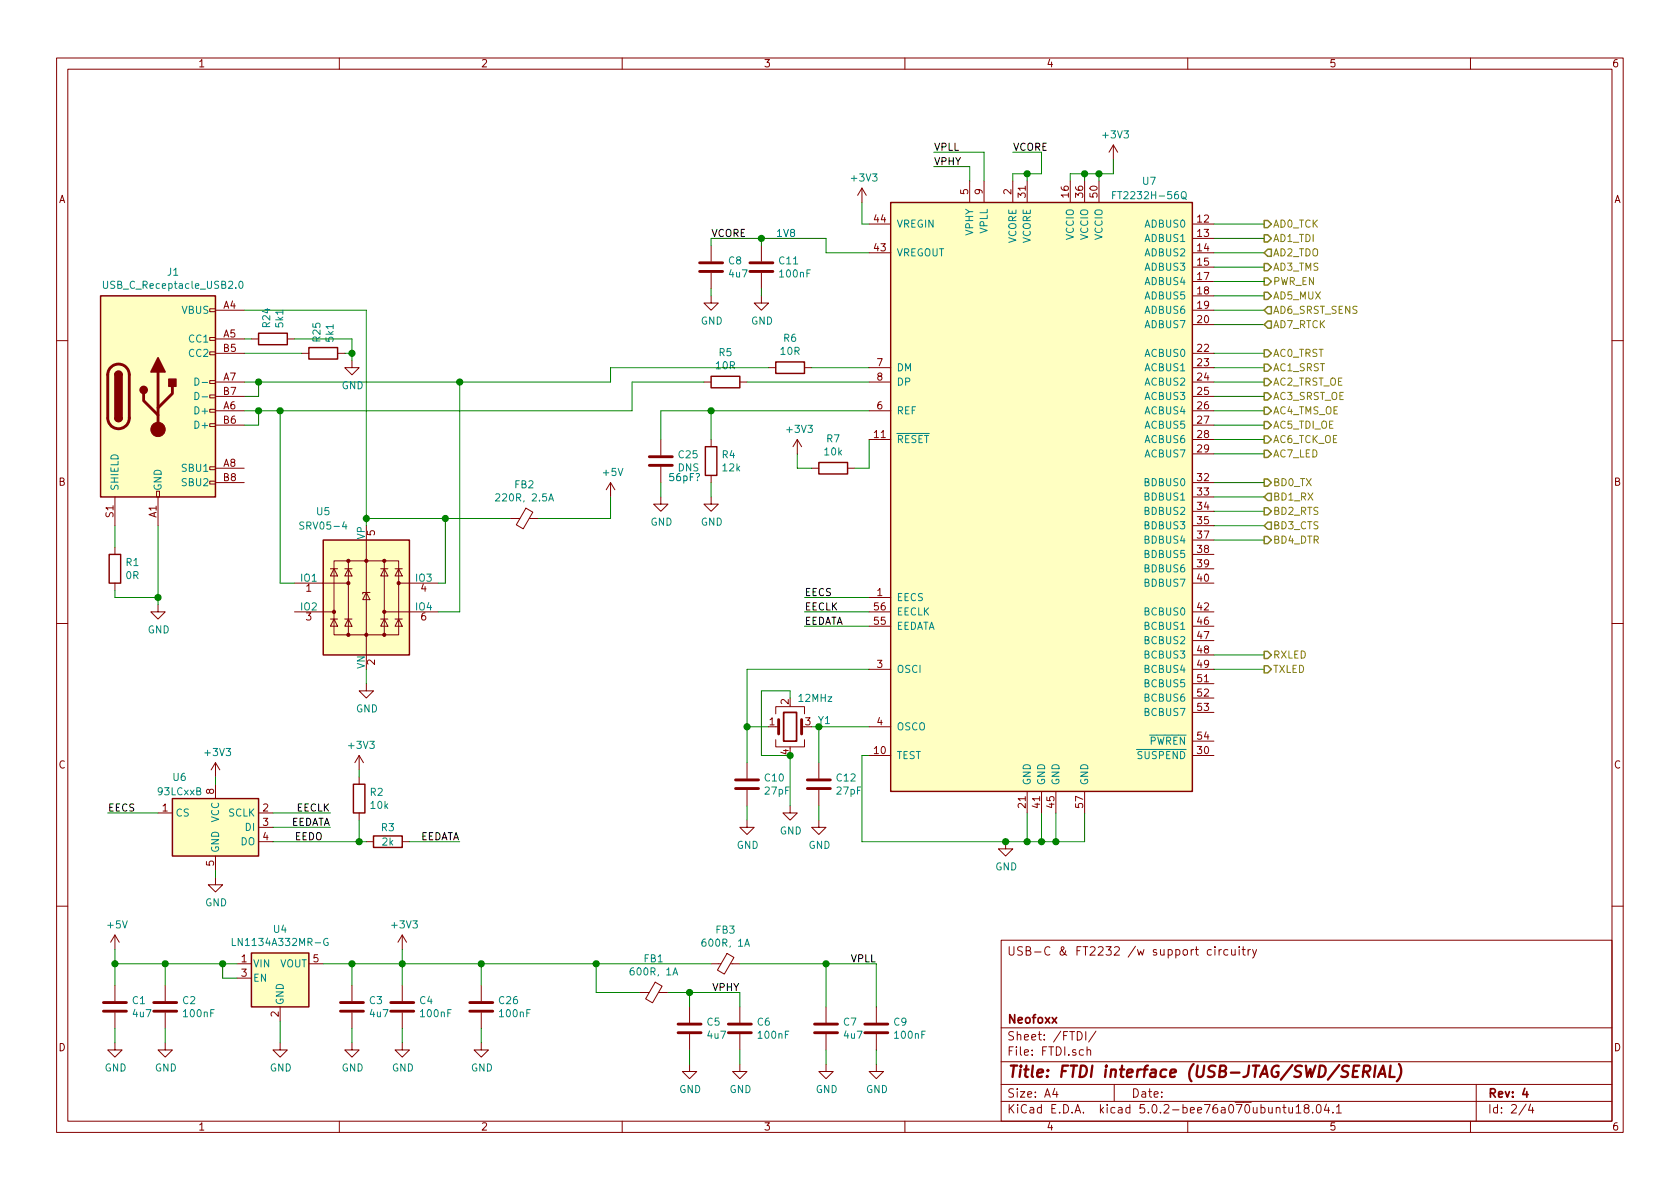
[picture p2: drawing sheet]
EESchema Schematic File Version 4
LIBS:JTAG-SWD-adapter-cache
EELAYER 26 0
EELAYER END
$Descr A4 11693 8268
encoding utf-8
Sheet 2 4
Title "FTDI interface (USB-JTAG/SWD/SERIAL)"
Date ""
Rev "4"
Comp "Neofoxx"
Comment1 ""
Comment2 ""
Comment3 ""
Comment4 "USB-C & FT2232 /w support circuitry"
$EndDescr
$Comp
L Device:R R1
U 1 1
P 800 3950
F 0 "R1" H 870 3996 50  0000 L CNN
F 1 "0R" H 870 3905 50  0000 L CNN
F 2 "Resistor_SMD:R_0603_1608Metric_Pad1.05x0.95mm_HandSolder" V 730 3950 50  0001 C CNN
F 3 "~" H 800 3950 50  0001 C CNN
	1    800  3950
	1    0    0    -1  
$EndComp
$Comp
L power:GND #PWR09
U 1 1
P 1100 4200
F 0 "#PWR09" H 1100 3950 50  0001 C CNN
F 1 "GND" H 1105 4027 50  0000 C CNN
F 2 "" H 1100 4200 50  0001 C CNN
F 3 "" H 1100 4200 50  0001 C CNN
	1    1100 4200
	1    0    0    -1  
$EndComp
Wire Wire Line
	1100 3650 1100 4150
Wire Wire Line
	800  4100 800  4150
Wire Wire Line
	800  4150 1100 4150
Connection ~ 1100 4150
Wire Wire Line
	1100 4150 1100 4200
Wire Wire Line
	800  3800 800  3650
Wire Wire Line
	1700 2850 1800 2850
Wire Wire Line
	1800 2850 1800 2950
Wire Wire Line
	1800 2950 1700 2950
Wire Wire Line
	1700 2750 1800 2750
Wire Wire Line
	1800 2750 1800 2650
Wire Wire Line
	1800 2650 1700 2650
$Comp
L Power_Protection:SRV05-4 U5
U 1 1
P 2550 4150
F 0 "U5" H 2250 4750 50  0000 C CNN
F 1 "SRV05-4" H 2250 4650 50  0000 C CNN
F 2 "Package_TO_SOT_SMD:SOT-23-6" H 3250 3700 50  0001 C CNN
F 3 "http://www.onsemi.com/pub/Collateral/SRV05-4-D.PDF" H 2550 4150 50  0001 C CNN
	1    2550 4150
	1    0    0    -1  
$EndComp
$Comp
L power:GND #PWR013
U 1 1
P 2550 4750
F 0 "#PWR013" H 2550 4500 50  0001 C CNN
F 1 "GND" H 2555 4577 50  0000 C CNN
F 2 "" H 2550 4750 50  0001 C CNN
F 3 "" H 2550 4750 50  0001 C CNN
	1    2550 4750
	1    0    0    -1  
$EndComp
Wire Wire Line
	2550 4750 2550 4650
Wire Wire Line
	1700 2150 2550 2150
Wire Wire Line
	2550 2150 2550 3600
Connection ~ 2550 3600
Wire Wire Line
	2550 3600 2550 3650
$Comp
L Device:Ferrite_Bead_Small FB2
U 1 1
P 3650 3600
F 0 "FB2" V 3413 3600 50  0000 C CNN
F 1 "220R, 2.5A" V 3504 3600 50  0000 C CNN
F 2 "Inductor_SMD:L_0603_1608Metric_Pad1.05x0.95mm_HandSolder" V 3580 3600 50  0001 C CNN
F 3 "~" H 3650 3600 50  0001 C CNN
	1    3650 3600
	0    1    1    0   
$EndComp
$Comp
L Device:C C1
U 1 1
P 800 7000
F 0 "C1" H 915 7046 50  0000 L CNN
F 1 "4u7" H 915 6955 50  0000 L CNN
F 2 "Capacitor_SMD:C_0805_2012Metric_Pad1.15x1.40mm_HandSolder" H 838 6850 50  0001 C CNN
F 3 "~" H 800 7000 50  0001 C CNN
	1    800  7000
	1    0    0    -1  
$EndComp
$Comp
L Device:C C2
U 1 1
P 1150 7000
F 0 "C2" H 1265 7046 50  0000 L CNN
F 1 "100nF" H 1265 6955 50  0000 L CNN
F 2 "Capacitor_SMD:C_0603_1608Metric_Pad1.05x0.95mm_HandSolder" H 1188 6850 50  0001 C CNN
F 3 "~" H 1150 7000 50  0001 C CNN
	1    1150 7000
	1    0    0    -1  
$EndComp
Wire Wire Line
	1150 6700 1150 6850
Wire Wire Line
	800  6850 800  6700
$Comp
L power:+5V #PWR025
U 1 1
P 4250 3450
F 0 "#PWR025" H 4250 3300 50  0001 C CNN
F 1 "+5V" H 4265 3623 50  0000 C CNN
F 2 "" H 4250 3450 50  0001 C CNN
F 3 "" H 4250 3450 50  0001 C CNN
	1    4250 3450
	1    0    0    -1  
$EndComp
Wire Wire Line
	4250 3600 4250 3450
$Comp
L power:GND #PWR08
U 1 1
P 800 7250
F 0 "#PWR08" H 800 7000 50  0001 C CNN
F 1 "GND" H 805 7077 50  0000 C CNN
F 2 "" H 800 7250 50  0001 C CNN
F 3 "" H 800 7250 50  0001 C CNN
	1    800  7250
	1    0    0    -1  
$EndComp
$Comp
L power:GND #PWR010
U 1 1
P 1150 7250
F 0 "#PWR010" H 1150 7000 50  0001 C CNN
F 1 "GND" H 1155 7077 50  0000 C CNN
F 2 "" H 1150 7250 50  0001 C CNN
F 3 "" H 1150 7250 50  0001 C CNN
	1    1150 7250
	1    0    0    -1  
$EndComp
Wire Wire Line
	1150 7150 1150 7250
Wire Wire Line
	800  7150 800  7250
$Comp
L Device:R R6
U 1 1
P 5500 2550
F 0 "R6" V 5293 2550 50  0000 C CNN
F 1 "10R" V 5384 2550 50  0000 C CNN
F 2 "Resistor_SMD:R_0603_1608Metric_Pad1.05x0.95mm_HandSolder" V 5430 2550 50  0001 C CNN
F 3 "~" H 5500 2550 50  0001 C CNN
	1    5500 2550
	0    1    1    0   
$EndComp
$Comp
L Device:R R5
U 1 1
P 5050 2650
F 0 "R5" V 4843 2650 50  0000 C CNN
F 1 "10R" V 4934 2650 50  0000 C CNN
F 2 "Resistor_SMD:R_0603_1608Metric_Pad1.05x0.95mm_HandSolder" V 4980 2650 50  0001 C CNN
F 3 "~" H 5050 2650 50  0001 C CNN
	1    5050 2650
	0    1    1    0   
$EndComp
Wire Wire Line
	6050 2550 5650 2550
Wire Wire Line
	6050 2650 5200 2650
Wire Wire Line
	1800 2650 3200 2650
Wire Wire Line
	4250 2650 4250 2550
Wire Wire Line
	4250 2550 5350 2550
Connection ~ 1800 2650
Wire Wire Line
	4400 2850 4400 2650
Wire Wire Line
	4400 2650 4900 2650
Connection ~ 1800 2850
Connection ~ 3200 2650
Wire Wire Line
	3200 2650 4250 2650
Wire Wire Line
	1800 2850 1950 2850
Wire Wire Line
	2050 4050 1950 4050
Wire Wire Line
	1950 4050 1950 2850
Connection ~ 1950 2850
Wire Wire Line
	1950 2850 4400 2850
$Comp
L Device:R R4
U 1 1
P 4950 3200
F 0 "R4" H 5020 3246 50  0000 L CNN
F 1 "12k" H 5020 3155 50  0000 L CNN
F 2 "Resistor_SMD:R_0603_1608Metric_Pad1.05x0.95mm_HandSolder" V 4880 3200 50  0001 C CNN
F 3 "~" H 4950 3200 50  0001 C CNN
	1    4950 3200
	1    0    0    -1  
$EndComp
Wire Wire Line
	6050 2850 4950 2850
Wire Wire Line
	4950 2850 4950 3050
$Comp
L power:GND #PWR032
U 1 1
P 4950 3450
F 0 "#PWR032" H 4950 3200 50  0001 C CNN
F 1 "GND" H 4955 3277 50  0000 C CNN
F 2 "" H 4950 3450 50  0001 C CNN
F 3 "" H 4950 3450 50  0001 C CNN
	1    4950 3450
	1    0    0    -1  
$EndComp
Wire Wire Line
	4950 3450 4950 3350
$Comp
L Device:R R7
U 1 1
P 5800 3250
F 0 "R7" V 5593 3250 50  0000 C CNN
F 1 "10k" V 5684 3250 50  0000 C CNN
F 2 "Resistor_SMD:R_0603_1608Metric_Pad1.05x0.95mm_HandSolder" V 5730 3250 50  0001 C CNN
F 3 "~" H 5800 3250 50  0001 C CNN
	1    5800 3250
	0    1    1    0   
$EndComp
$Comp
L power:+3V3 #PWR037
U 1 1
P 5550 3150
F 0 "#PWR037" H 5550 3000 50  0001 C CNN
F 1 "+3V3" H 5565 3323 50  0000 C CNN
F 2 "" H 5550 3150 50  0001 C CNN
F 3 "" H 5550 3150 50  0001 C CNN
	1    5550 3150
	1    0    0    -1  
$EndComp
Wire Wire Line
	5650 3250 5550 3250
Wire Wire Line
	5550 3250 5550 3150
Wire Wire Line
	6050 5050 5700 5050
Wire Wire Line
	6050 4650 5200 4650
Wire Wire Line
	5200 4650 5200 5050
Wire Wire Line
	5200 5050 5350 5050
$Comp
L power:GND #PWR043
U 1 1
P 7000 5850
F 0 "#PWR043" H 7000 5600 50  0001 C CNN
F 1 "GND" H 7005 5677 50  0000 C CNN
F 2 "" H 7000 5850 50  0001 C CNN
F 3 "" H 7000 5850 50  0001 C CNN
	1    7000 5850
	1    0    0    -1  
$EndComp
Wire Wire Line
	7550 5650 7550 5850
Connection ~ 7000 5850
Wire Wire Line
	7150 5650 7150 5850
Connection ~ 7150 5850
Wire Wire Line
	7250 5650 7250 5850
Connection ~ 7250 5850
Wire Wire Line
	7250 5850 7150 5850
Wire Wire Line
	7350 5650 7350 5850
Connection ~ 7350 5850
Wire Wire Line
	7350 5850 7250 5850
Wire Wire Line
	6050 5250 6000 5250
Wire Wire Line
	6000 5250 6000 5850
$Comp
L power:GND #PWR036
U 1 1
P 5500 5600
F 0 "#PWR036" H 5500 5350 50  0001 C CNN
F 1 "GND" H 5505 5427 50  0000 C CNN
F 2 "" H 5500 5600 50  0001 C CNN
F 3 "" H 5500 5600 50  0001 C CNN
	1    5500 5600
	1    0    0    -1  
$EndComp
Wire Wire Line
	5500 5600 5500 5250
$Comp
L Device:C C12
U 1 1
P 5700 5450
F 0 "C12" H 5815 5496 50  0000 L CNN
F 1 "27pF" H 5815 5405 50  0000 L CNN
F 2 "Capacitor_SMD:C_0603_1608Metric_Pad1.05x0.95mm_HandSolder" H 5738 5300 50  0001 C CNN
F 3 "~" H 5700 5450 50  0001 C CNN
	1    5700 5450
	1    0    0    -1  
$EndComp
$Comp
L Device:C C10
U 1 1
P 5200 5450
F 0 "C10" H 5315 5496 50  0000 L CNN
F 1 "27pF" H 5315 5405 50  0000 L CNN
F 2 "Capacitor_SMD:C_0603_1608Metric_Pad1.05x0.95mm_HandSolder" H 5238 5300 50  0001 C CNN
F 3 "~" H 5200 5450 50  0001 C CNN
	1    5200 5450
	1    0    0    -1  
$EndComp
Wire Wire Line
	5700 5300 5700 5050
Connection ~ 5700 5050
Wire Wire Line
	5700 5050 5650 5050
Wire Wire Line
	5200 5300 5200 5050
Connection ~ 5200 5050
$Comp
L power:GND #PWR034
U 1 1
P 5200 5700
F 0 "#PWR034" H 5200 5450 50  0001 C CNN
F 1 "GND" H 5205 5527 50  0000 C CNN
F 2 "" H 5200 5700 50  0001 C CNN
F 3 "" H 5200 5700 50  0001 C CNN
	1    5200 5700
	1    0    0    -1  
$EndComp
$Comp
L power:GND #PWR038
U 1 1
P 5700 5700
F 0 "#PWR038" H 5700 5450 50  0001 C CNN
F 1 "GND" H 5705 5527 50  0000 C CNN
F 2 "" H 5700 5700 50  0001 C CNN
F 3 "" H 5700 5700 50  0001 C CNN
	1    5700 5700
	1    0    0    -1  
$EndComp
Wire Wire Line
	5700 5700 5700 5600
Wire Wire Line
	5200 5700 5200 5600
$Comp
L Memory_EEPROM:93LCxxB U6
U 1 1
P 1500 5750
F 0 "U6" H 1250 6100 50  0000 C CNN
F 1 "93LCxxB" H 1250 6000 50  0000 C CNN
F 2 "Package_SO:SOIC-8_3.9x4.9mm_P1.27mm" H 1500 5750 50  0001 C CNN
F 3 "http://ww1.microchip.com/downloads/en/DeviceDoc/20001749K.pdf" H 1500 5750 50  0001 C CNN
	1    1500 5750
	1    0    0    -1  
$EndComp
$Comp
L Regulator_Linear:AP2112K-3.3 U4
U 1 1
P 1950 6800
F 0 "U4" H 1950 7142 50  0000 C CNN
F 1 "LN1134A332MR-G" H 1950 7051 50  0000 C CNN
F 2 "Package_TO_SOT_SMD:SOT-23-5" H 1950 7125 50  0001 C CNN
F 3 "https://www.diodes.com/assets/Datasheets/AP2112.pdf" H 1950 6900 50  0001 C CNN
	1    1950 6800
	1    0    0    -1  
$EndComp
Wire Wire Line
	5950 3250 6050 3250
Wire Wire Line
	6050 3250 6050 3050
$Comp
L power:+3V3 #PWR016
U 1 1
P 1500 5400
F 0 "#PWR016" H 1500 5250 50  0001 C CNN
F 1 "+3V3" H 1515 5573 50  0000 C CNN
F 2 "" H 1500 5400 50  0001 C CNN
F 3 "" H 1500 5400 50  0001 C CNN
	1    1500 5400
	1    0    0    -1  
$EndComp
Wire Wire Line
	1500 5450 1500 5400
$Comp
L power:GND #PWR017
U 1 1
P 1500 6100
F 0 "#PWR017" H 1500 5850 50  0001 C CNN
F 1 "GND" H 1505 5927 50  0000 C CNN
F 2 "" H 1500 6100 50  0001 C CNN
F 3 "" H 1500 6100 50  0001 C CNN
	1    1500 6100
	1    0    0    -1  
$EndComp
Wire Wire Line
	1500 6100 1500 6050
Wire Wire Line
	6050 4150 5600 4150
Wire Wire Line
	5600 4250 6050 4250
Wire Wire Line
	5600 4350 6050 4350
Text Label 5600 4150 0    50   ~ 0
EECS
Text Label 5600 4250 0    50   ~ 0
EECLK
Text Label 5600 4350 0    50   ~ 0
EEDATA
Wire Wire Line
	1100 5650 750  5650
Text Label 750  5650 0    50   ~ 0
EECS
Wire Wire Line
	1900 5650 2300 5650
Text Label 2300 5650 2    50   ~ 0
EECLK
Wire Wire Line
	1900 5750 2300 5750
Text Label 2300 5750 2    50   ~ 0
EEDATA
$Comp
L Device:R R2
U 1 1
P 2500 5550
F 0 "R2" H 2570 5596 50  0000 L CNN
F 1 "10k" H 2570 5505 50  0000 L CNN
F 2 "Resistor_SMD:R_0603_1608Metric_Pad1.05x0.95mm_HandSolder" V 2430 5550 50  0001 C CNN
F 3 "~" H 2500 5550 50  0001 C CNN
	1    2500 5550
	1    0    0    -1  
$EndComp
$Comp
L power:+3V3 #PWR019
U 1 1
P 2500 5350
F 0 "#PWR019" H 2500 5200 50  0001 C CNN
F 1 "+3V3" H 2515 5523 50  0000 C CNN
F 2 "" H 2500 5350 50  0001 C CNN
F 3 "" H 2500 5350 50  0001 C CNN
	1    2500 5350
	1    0    0    -1  
$EndComp
Wire Wire Line
	2500 5400 2500 5350
Wire Wire Line
	1900 5850 2500 5850
Wire Wire Line
	2500 5850 2500 5700
$Comp
L Device:R R3
U 1 1
P 2700 5850
F 0 "R3" V 2600 5850 50  0000 C CNN
F 1 "2k" V 2700 5850 50  0000 C CNN
F 2 "Resistor_SMD:R_0603_1608Metric_Pad1.05x0.95mm_HandSolder" V 2630 5850 50  0001 C CNN
F 3 "~" H 2700 5850 50  0001 C CNN
	1    2700 5850
	0    1    1    0   
$EndComp
Wire Wire Line
	2500 5850 2550 5850
Connection ~ 2500 5850
Text Label 3200 5850 2    50   ~ 0
EEDATA
Wire Wire Line
	2850 5850 3200 5850
Wire Wire Line
	3750 3600 4250 3600
Wire Wire Line
	1650 6800 1550 6800
Wire Wire Line
	1550 6800 1550 6700
Wire Wire Line
	1550 6700 1650 6700
Wire Wire Line
	1550 6700 1150 6700
Connection ~ 1550 6700
Wire Wire Line
	1150 6700 800  6700
Connection ~ 1150 6700
$Comp
L power:+5V #PWR07
U 1 1
P 800 6600
F 0 "#PWR07" H 800 6450 50  0001 C CNN
F 1 "+5V" H 815 6773 50  0000 C CNN
F 2 "" H 800 6600 50  0001 C CNN
F 3 "" H 800 6600 50  0001 C CNN
	1    800  6600
	1    0    0    -1  
$EndComp
Wire Wire Line
	800  6600 800  6700
Connection ~ 800  6700
$Comp
L power:GND #PWR011
U 1 1
P 1950 7250
F 0 "#PWR011" H 1950 7000 50  0001 C CNN
F 1 "GND" H 1955 7077 50  0000 C CNN
F 2 "" H 1950 7250 50  0001 C CNN
F 3 "" H 1950 7250 50  0001 C CNN
	1    1950 7250
	1    0    0    -1  
$EndComp
Wire Wire Line
	1950 7250 1950 7100
$Comp
L Device:C C3
U 1 1
P 2450 7000
F 0 "C3" H 2565 7046 50  0000 L CNN
F 1 "4u7" H 2565 6955 50  0000 L CNN
F 2 "Capacitor_SMD:C_0805_2012Metric_Pad1.15x1.40mm_HandSolder" H 2488 6850 50  0001 C CNN
F 3 "~" H 2450 7000 50  0001 C CNN
	1    2450 7000
	1    0    0    -1  
$EndComp
$Comp
L Device:C C4
U 1 1
P 2800 7000
F 0 "C4" H 2915 7046 50  0000 L CNN
F 1 "100nF" H 2915 6955 50  0000 L CNN
F 2 "Capacitor_SMD:C_0603_1608Metric_Pad1.05x0.95mm_HandSolder" H 2838 6850 50  0001 C CNN
F 3 "~" H 2800 7000 50  0001 C CNN
	1    2800 7000
	1    0    0    -1  
$EndComp
$Comp
L power:GND #PWR012
U 1 1
P 2450 7250
F 0 "#PWR012" H 2450 7000 50  0001 C CNN
F 1 "GND" H 2455 7077 50  0000 C CNN
F 2 "" H 2450 7250 50  0001 C CNN
F 3 "" H 2450 7250 50  0001 C CNN
	1    2450 7250
	1    0    0    -1  
$EndComp
$Comp
L power:GND #PWR015
U 1 1
P 2800 7250
F 0 "#PWR015" H 2800 7000 50  0001 C CNN
F 1 "GND" H 2805 7077 50  0000 C CNN
F 2 "" H 2800 7250 50  0001 C CNN
F 3 "" H 2800 7250 50  0001 C CNN
	1    2800 7250
	1    0    0    -1  
$EndComp
Wire Wire Line
	2800 7150 2800 7250
Wire Wire Line
	2450 7150 2450 7250
Wire Wire Line
	2250 6700 2450 6700
Wire Wire Line
	2450 6700 2450 6850
Wire Wire Line
	2450 6700 2800 6700
Wire Wire Line
	2800 6700 2800 6850
Connection ~ 2450 6700
$Comp
L power:+3V3 #PWR014
U 1 1
P 2800 6600
F 0 "#PWR014" H 2800 6450 50  0001 C CNN
F 1 "+3V3" H 2815 6773 50  0000 C CNN
F 2 "" H 2800 6600 50  0001 C CNN
F 3 "" H 2800 6600 50  0001 C CNN
	1    2800 6600
	1    0    0    -1  
$EndComp
Wire Wire Line
	2800 6700 2800 6600
Connection ~ 2800 6700
$Comp
L Device:Ferrite_Bead_Small FB1
U 1 1
P 4550 6900
F 0 "FB1" V 4313 6900 50  0000 C CNN
F 1 "600R, 1A" V 4404 6900 50  0000 C CNN
F 2 "Inductor_SMD:L_0603_1608Metric_Pad1.05x0.95mm_HandSolder" V 4480 6900 50  0001 C CNN
F 3 "~" H 4550 6900 50  0001 C CNN
	1    4550 6900
	0    1    1    0   
$EndComp
$Comp
L Device:Ferrite_Bead_Small FB3
U 1 1
P 5050 6700
F 0 "FB3" V 4813 6700 50  0000 C CNN
F 1 "600R, 1A" V 4904 6700 50  0000 C CNN
F 2 "Inductor_SMD:L_0603_1608Metric_Pad1.05x0.95mm_HandSolder" V 4980 6700 50  0001 C CNN
F 3 "~" H 5050 6700 50  0001 C CNN
	1    5050 6700
	0    1    1    0   
$EndComp
$Comp
L Device:C C5
U 1 1
P 4800 7150
F 0 "C5" H 4915 7196 50  0000 L CNN
F 1 "4u7" H 4915 7105 50  0000 L CNN
F 2 "Capacitor_SMD:C_0805_2012Metric_Pad1.15x1.40mm_HandSolder" H 4838 7000 50  0001 C CNN
F 3 "~" H 4800 7150 50  0001 C CNN
	1    4800 7150
	1    0    0    -1  
$EndComp
$Comp
L Device:C C6
U 1 1
P 5150 7150
F 0 "C6" H 5265 7196 50  0000 L CNN
F 1 "100nF" H 5265 7105 50  0000 L CNN
F 2 "Capacitor_SMD:C_0603_1608Metric_Pad1.05x0.95mm_HandSolder" H 5188 7000 50  0001 C CNN
F 3 "~" H 5150 7150 50  0001 C CNN
	1    5150 7150
	1    0    0    -1  
$EndComp
$Comp
L power:GND #PWR018
U 1 1
P 4800 7400
F 0 "#PWR018" H 4800 7150 50  0001 C CNN
F 1 "GND" H 4805 7227 50  0000 C CNN
F 2 "" H 4800 7400 50  0001 C CNN
F 3 "" H 4800 7400 50  0001 C CNN
	1    4800 7400
	1    0    0    -1  
$EndComp
$Comp
L power:GND #PWR020
U 1 1
P 5150 7400
F 0 "#PWR020" H 5150 7150 50  0001 C CNN
F 1 "GND" H 5155 7227 50  0000 C CNN
F 2 "" H 5150 7400 50  0001 C CNN
F 3 "" H 5150 7400 50  0001 C CNN
	1    5150 7400
	1    0    0    -1  
$EndComp
Wire Wire Line
	5150 7300 5150 7400
Wire Wire Line
	4800 7300 4800 7400
$Comp
L Device:C C7
U 1 1
P 5750 7150
F 0 "C7" H 5865 7196 50  0000 L CNN
F 1 "4u7" H 5865 7105 50  0000 L CNN
F 2 "Capacitor_SMD:C_0805_2012Metric_Pad1.15x1.40mm_HandSolder" H 5788 7000 50  0001 C CNN
F 3 "~" H 5750 7150 50  0001 C CNN
	1    5750 7150
	1    0    0    -1  
$EndComp
$Comp
L Device:C C9
U 1 1
P 6100 7150
F 0 "C9" H 6215 7196 50  0000 L CNN
F 1 "100nF" H 6215 7105 50  0000 L CNN
F 2 "Capacitor_SMD:C_0603_1608Metric_Pad1.05x0.95mm_HandSolder" H 6138 7000 50  0001 C CNN
F 3 "~" H 6100 7150 50  0001 C CNN
	1    6100 7150
	1    0    0    -1  
$EndComp
$Comp
L power:GND #PWR028
U 1 1
P 5750 7400
F 0 "#PWR028" H 5750 7150 50  0001 C CNN
F 1 "GND" H 5755 7227 50  0000 C CNN
F 2 "" H 5750 7400 50  0001 C CNN
F 3 "" H 5750 7400 50  0001 C CNN
	1    5750 7400
	1    0    0    -1  
$EndComp
$Comp
L power:GND #PWR033
U 1 1
P 6100 7400
F 0 "#PWR033" H 6100 7150 50  0001 C CNN
F 1 "GND" H 6105 7227 50  0000 C CNN
F 2 "" H 6100 7400 50  0001 C CNN
F 3 "" H 6100 7400 50  0001 C CNN
	1    6100 7400
	1    0    0    -1  
$EndComp
Wire Wire Line
	6100 7300 6100 7400
Wire Wire Line
	5750 7300 5750 7400
Wire Wire Line
	2800 6700 3350 6700
Wire Wire Line
	4150 6700 4150 6900
Wire Wire Line
	4150 6900 4450 6900
Connection ~ 4150 6700
Wire Wire Line
	4150 6700 4950 6700
Wire Wire Line
	4650 6900 4800 6900
Wire Wire Line
	5150 6900 5150 7000
Wire Wire Line
	4800 7000 4800 6900
Connection ~ 4800 6900
Wire Wire Line
	4800 6900 5150 6900
Wire Wire Line
	6100 6700 6100 7000
Wire Wire Line
	5150 6700 5750 6700
Wire Wire Line
	5750 6700 5750 7000
Connection ~ 5750 6700
Wire Wire Line
	5750 6700 6100 6700
Text Label 6100 6700 2    50   ~ 0
VPLL
Text Label 5150 6900 2    50   ~ 0
VPHY
$Comp
L power:+3V3 #PWR039
U 1 1
P 6000 1400
F 0 "#PWR039" H 6000 1250 50  0001 C CNN
F 1 "+3V3" H 6015 1573 50  0000 C CNN
F 2 "" H 6000 1400 50  0001 C CNN
F 3 "" H 6000 1400 50  0001 C CNN
	1    6000 1400
	1    0    0    -1  
$EndComp
Wire Wire Line
	6050 1550 6000 1550
Wire Wire Line
	6000 1550 6000 1400
$Comp
L Device:C C8
U 1 1
P 4950 1850
F 0 "C8" H 5065 1896 50  0000 L CNN
F 1 "4u7" H 5065 1805 50  0000 L CNN
F 2 "Capacitor_SMD:C_0805_2012Metric_Pad1.15x1.40mm_HandSolder" H 4988 1700 50  0001 C CNN
F 3 "~" H 4950 1850 50  0001 C CNN
	1    4950 1850
	1    0    0    -1  
$EndComp
$Comp
L Device:C C11
U 1 1
P 5300 1850
F 0 "C11" H 5415 1896 50  0000 L CNN
F 1 "100nF" H 5415 1805 50  0000 L CNN
F 2 "Capacitor_SMD:C_0603_1608Metric_Pad1.05x0.95mm_HandSolder" H 5338 1700 50  0001 C CNN
F 3 "~" H 5300 1850 50  0001 C CNN
	1    5300 1850
	1    0    0    -1  
$EndComp
$Comp
L power:GND #PWR029
U 1 1
P 4950 2050
F 0 "#PWR029" H 4950 1800 50  0001 C CNN
F 1 "GND" H 4955 1877 50  0000 C CNN
F 2 "" H 4950 2050 50  0001 C CNN
F 3 "" H 4950 2050 50  0001 C CNN
	1    4950 2050
	1    0    0    -1  
$EndComp
$Comp
L power:GND #PWR035
U 1 1
P 5300 2050
F 0 "#PWR035" H 5300 1800 50  0001 C CNN
F 1 "GND" H 5305 1877 50  0000 C CNN
F 2 "" H 5300 2050 50  0001 C CNN
F 3 "" H 5300 2050 50  0001 C CNN
	1    5300 2050
	1    0    0    -1  
$EndComp
Wire Wire Line
	5300 2000 5300 2050
Wire Wire Line
	4950 2000 4950 2050
Wire Wire Line
	5300 1650 5300 1700
Wire Wire Line
	4950 1650 4950 1700
Wire Wire Line
	6050 1750 5750 1750
Wire Wire Line
	5750 1750 5750 1650
Wire Wire Line
	5750 1650 5300 1650
Wire Wire Line
	5300 1650 4950 1650
Connection ~ 5300 1650
Text Label 4950 1650 0    50   ~ 0
VCORE
Wire Wire Line
	7050 1250 7050 1200
Wire Wire Line
	7050 1200 7150 1200
Wire Wire Line
	7150 1250 7150 1200
Connection ~ 7150 1200
Wire Wire Line
	7150 1200 7250 1200
Wire Wire Line
	7250 1200 7250 1050
Wire Wire Line
	7250 1050 7050 1050
Text Label 7050 1050 0    50   ~ 0
VCORE
$Comp
L power:+3V3 #PWR044
U 1 1
P 7750 1100
F 0 "#PWR044" H 7750 950 50  0001 C CNN
F 1 "+3V3" H 7765 1273 50  0000 C CNN
F 2 "" H 7750 1100 50  0001 C CNN
F 3 "" H 7750 1100 50  0001 C CNN
	1    7750 1100
	1    0    0    -1  
$EndComp
Wire Wire Line
	7450 1250 7450 1200
Wire Wire Line
	7450 1200 7550 1200
Wire Wire Line
	7750 1200 7750 1100
Wire Wire Line
	7650 1250 7650 1200
Connection ~ 7650 1200
Wire Wire Line
	7650 1200 7750 1200
Wire Wire Line
	7550 1250 7550 1200
Connection ~ 7550 1200
Wire Wire Line
	7550 1200 7650 1200
Wire Wire Line
	6750 1250 6750 1150
Wire Wire Line
	6750 1150 6500 1150
Wire Wire Line
	6850 1250 6850 1050
Wire Wire Line
	6850 1050 6500 1050
Text Label 6500 1050 0    50   ~ 0
VPLL
Text Label 6500 1150 0    50   ~ 0
VPHY
Text Notes 5400 1650 0    50   ~ 0
1V8
Wire Wire Line
	8450 1550 8800 1550
Wire Wire Line
	8450 1650 8800 1650
Wire Wire Line
	8450 1750 8800 1750
Wire Wire Line
	8450 1850 8800 1850
Wire Wire Line
	8450 2050 8800 2050
Wire Wire Line
	8450 2150 8800 2150
Wire Wire Line
	8450 2250 8800 2250
Wire Wire Line
	8450 2450 8800 2450
Wire Wire Line
	8450 2550 8800 2550
Wire Wire Line
	8450 2650 8800 2650
Wire Wire Line
	8450 2750 8800 2750
Wire Wire Line
	8450 2850 8800 2850
Wire Wire Line
	8450 2950 8800 2950
Wire Wire Line
	8450 3050 8800 3050
Wire Wire Line
	8450 3150 8800 3150
Text HLabel 8800 1550 2    50   Output ~ 0
AD0_TCK
Text HLabel 8800 1650 2    50   Output ~ 0
AD1_TDI
Text HLabel 8800 1750 2    50   Input ~ 0
AD2_TDO
Text HLabel 8800 1850 2    50   Output ~ 0
AD3_TMS
Text HLabel 8800 2050 2    50   Output ~ 0
AD5_MUX
Text HLabel 8800 2150 2    50   Input ~ 0
AD6_SRST_SENS
Text HLabel 8800 2250 2    50   Input ~ 0
AD7_RTCK
Text HLabel 8800 2450 2    50   Output ~ 0
AC0_TRST
Text HLabel 8800 2550 2    50   Output ~ 0
AC1_SRST
Text HLabel 8800 2650 2    50   Output ~ 0
AC2_TRST_OE
Text HLabel 8800 2750 2    50   Output ~ 0
AC3_SRST_OE
Text HLabel 8800 2850 2    50   Output ~ 0
AC4_TMS_OE
Text HLabel 8800 2950 2    50   Output ~ 0
AC5_TDI_OE
Text HLabel 8800 3050 2    50   Output ~ 0
AC6_TCK_OE
Text HLabel 8800 3150 2    50   Output ~ 0
AC7_LED
Wire Wire Line
	8450 3350 8800 3350
Wire Wire Line
	8450 3450 8800 3450
Wire Wire Line
	8450 3550 8800 3550
Wire Wire Line
	8450 3650 8800 3650
Wire Wire Line
	8450 3750 8800 3750
Text HLabel 8800 3350 2    50   Output ~ 0
BD0_TX
Text HLabel 8800 3450 2    50   Input ~ 0
BD1_RX
Text HLabel 8800 3550 2    50   Output ~ 0
BD2_RTS
Text HLabel 8800 3650 2    50   Input ~ 0
BD3_CTS
Text HLabel 8800 3750 2    50   Output ~ 0
BD4_DTR
Wire Wire Line
	2550 3600 3100 3600
$Comp
L KiCAD~library~symbols:FT2232H-56Q U7
U 1 1
P 7250 3450
F 0 "U7" H 8000 5650 50  0000 C CNN
F 1 "FT2232H-56Q" H 8000 5550 50  0000 C CNN
F 2 "Package_DFN_QFN:QFN-56-1EP_8x8mm_P0.5mm_EP5.6x5.6mm" H 7250 3450 50  0001 C CNN
F 3 "" H 7250 3450 50  0001 C CNN
	1    7250 3450
	1    0    0    -1  
$EndComp
Wire Wire Line
	6000 5850 7000 5850
Wire Wire Line
	7000 5850 7150 5850
Wire Wire Line
	7350 5850 7550 5850
Wire Wire Line
	3050 4250 3200 4250
Wire Wire Line
	3200 2650 3200 4250
$Comp
L Device:R R24
U 1 1
P 1900 2350
F 0 "R24" H 1970 2396 50  0000 L CNN
F 1 "5k1" H 1970 2305 50  0000 L CNN
F 2 "Resistor_SMD:R_0603_1608Metric_Pad1.05x0.95mm_HandSolder" V 1830 2350 50  0001 C CNN
F 3 "~" H 1900 2350 50  0001 C CNN
	1    1900 2350
	0    -1   -1   0   
$EndComp
$Comp
L Device:R R25
U 1 1
P 2250 2450
F 0 "R25" H 2320 2496 50  0000 L CNN
F 1 "5k1" H 2320 2405 50  0000 L CNN
F 2 "Resistor_SMD:R_0603_1608Metric_Pad1.05x0.95mm_HandSolder" V 2180 2450 50  0001 C CNN
F 3 "~" H 2250 2450 50  0001 C CNN
	1    2250 2450
	0    -1   -1   0   
$EndComp
$Comp
L power:GND #PWR0103
U 1 1
P 2450 2500
F 0 "#PWR0103" H 2450 2250 50  0001 C CNN
F 1 "GND" H 2455 2327 50  0000 C CNN
F 2 "" H 2450 2500 50  0001 C CNN
F 3 "" H 2450 2500 50  0001 C CNN
	1    2450 2500
	1    0    0    -1  
$EndComp
Wire Wire Line
	2400 2450 2450 2450
Wire Wire Line
	2450 2450 2450 2500
Wire Wire Line
	1700 2450 2100 2450
Wire Wire Line
	2050 2350 2450 2350
Wire Wire Line
	2450 2350 2450 2450
Connection ~ 2450 2450
Wire Wire Line
	1700 2350 1750 2350
$Comp
L Device:Crystal_GND24 Y1
U 1 1
P 5500 5050
F 0 "Y1" H 5691 5096 50  0000 L CNN
F 1 "12MHz" H 5550 5250 50  0000 L CNN
F 2 "Crystal:Crystal_SMD_3225-4Pin_3.2x2.5mm_HandSoldering" H 5500 5050 50  0001 C CNN
F 3 "~" H 5500 5050 50  0001 C CNN
	1    5500 5050
	1    0    0    -1  
$EndComp
Wire Wire Line
	5500 4850 5500 4800
Wire Wire Line
	5500 4800 5300 4800
Wire Wire Line
	5300 4800 5300 5250
Wire Wire Line
	5300 5250 5500 5250
Connection ~ 5500 5250
$Comp
L Device:C C25
U 1 1
P 4600 3200
F 0 "C25" H 4715 3246 50  0000 L CNN
F 1 "DNS" H 4715 3155 50  0000 L CNN
F 2 "Capacitor_SMD:C_0603_1608Metric_Pad1.05x0.95mm_HandSolder" H 4638 3050 50  0001 C CNN
F 3 "~" H 4600 3200 50  0001 C CNN
	1    4600 3200
	1    0    0    -1  
$EndComp
$Comp
L power:GND #PWR0104
U 1 1
P 4600 3450
F 0 "#PWR0104" H 4600 3200 50  0001 C CNN
F 1 "GND" H 4605 3277 50  0000 C CNN
F 2 "" H 4600 3450 50  0001 C CNN
F 3 "" H 4600 3450 50  0001 C CNN
	1    4600 3450
	1    0    0    -1  
$EndComp
Wire Wire Line
	4600 3450 4600 3350
Wire Wire Line
	4600 2850 4950 2850
Wire Wire Line
	4600 2850 4600 3050
Connection ~ 4950 2850
Text Notes 4650 3350 0    50   ~ 0
56pF?
$Comp
L Device:C C26
U 1 1
P 3350 7000
F 0 "C26" H 3465 7046 50  0000 L CNN
F 1 "100nF" H 3465 6955 50  0000 L CNN
F 2 "Capacitor_SMD:C_0603_1608Metric_Pad1.05x0.95mm_HandSolder" H 3388 6850 50  0001 C CNN
F 3 "~" H 3350 7000 50  0001 C CNN
	1    3350 7000
	1    0    0    -1  
$EndComp
$Comp
L power:GND #PWR0105
U 1 1
P 3350 7250
F 0 "#PWR0105" H 3350 7000 50  0001 C CNN
F 1 "GND" H 3355 7077 50  0000 C CNN
F 2 "" H 3350 7250 50  0001 C CNN
F 3 "" H 3350 7250 50  0001 C CNN
	1    3350 7250
	1    0    0    -1  
$EndComp
Wire Wire Line
	3350 7250 3350 7150
Wire Wire Line
	3350 6850 3350 6700
Connection ~ 3350 6700
Wire Wire Line
	3350 6700 4150 6700
Text Label 2050 5850 0    50   ~ 0
EEDO
Text HLabel 8800 1950 2    50   Output ~ 0
PWR_EN
$Comp
L Connector:USB_C_Receptacle_USB2.0 J1
U 1 1
P 1100 2750
F 0 "J1" H 1205 3617 50  0000 C CNN
F 1 "USB_C_Receptacle_USB2.0" H 1205 3526 50  0000 C CNN
F 2 "KiCAD library:Jing USB C 2.0 16pin receptable" H 1250 2750 50  0001 C CNN
F 3 "https://www.usb.org/sites/default/files/documents/usb_type-c.zip" H 1250 2750 50  0001 C CNN
	1    1100 2750
	1    0    0    -1  
$EndComp
Wire Wire Line
	8450 1950 8800 1950
Wire Wire Line
	8450 4550 8800 4550
Wire Wire Line
	8450 4650 8800 4650
Text HLabel 8800 4550 2    50   Output ~ 0
RXLED
Text HLabel 8800 4650 2    50   Output ~ 0
TXLED
Wire Wire Line
	3050 4050 3100 4050
Wire Wire Line
	3100 4050 3100 3600
Connection ~ 3100 3600
Wire Wire Line
	3100 3600 3550 3600
$EndSCHEMATC
